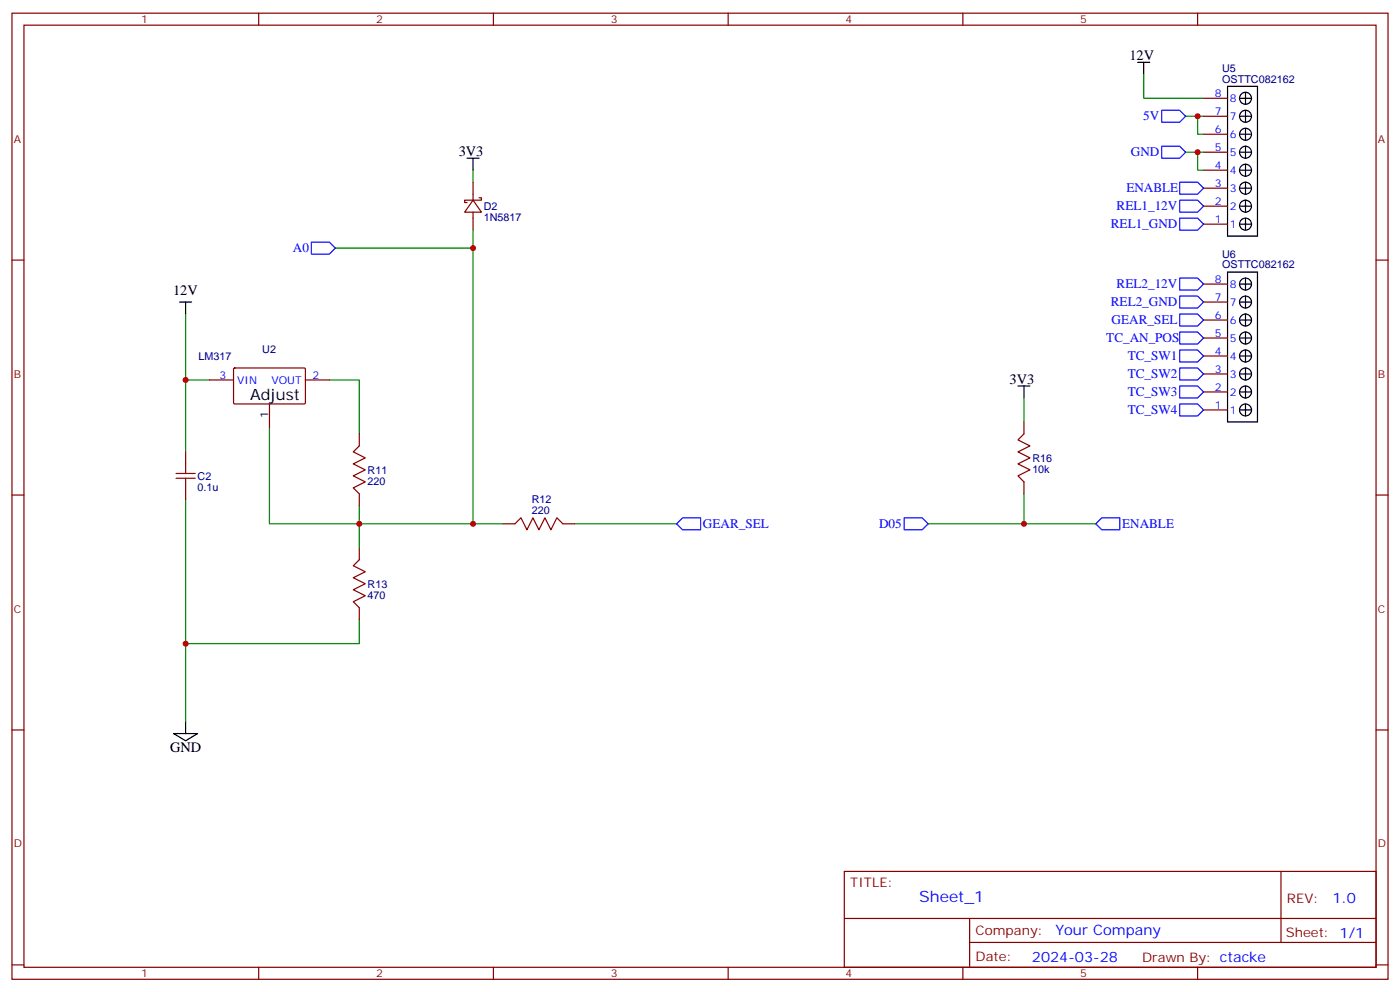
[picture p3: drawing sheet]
<svg xmlns="http://www.w3.org/2000/svg" width="412mm" height="292mm" viewBox="0 0 412 292" stroke-linecap="round" stroke-linejoin="round" font-family="sans-serif">
<g fill="none" stroke="#870000" stroke-width=".35">
<path d="M3.5 3.9h405.4v284.3h-405.4zM7.1 7.4h398.2v277.3h-398.2zM76.2 3.9v3.5M145.3 3.9v3.5M214.5 3.9v3.5M283.6 3.9v3.5M352.8 3.9v3.5M354.5 39.5h7.1M354.5 34.2h7.1M354.5 28.9h7.1M139.3 58.9l2.5 3.5h-4.9zM139.3 53.6v5.3"/>
<path d="M141.1 58.2h.7v.7h-4.9v.7h.7M354.5 55.4h7.1M354.5 50.1h7.1M354.5 44.8h7.1M3.5 76.6h3.6M139.3 62.4v5.3M354.5 66h7.1M354.5 60.7h7.1M405.3 76.6h3.6M354.5 99.5h7.1M354.5 94.2h7.1M354.5 88.9h7.1"/>
<path d="M354.5 83.6h7.1M61.7 111.8h7.1M68.8 108.5l.3-.2 20.7 .1 .2 .3-.1 10-.3 .2-20.6-.1-.2-.3zM79.4 118.9v7M90 111.8h7M354.5 115.4h7.1M354.5 110.1h7.1M354.5 104.8h7.1M54.7 133v3.5M105.8 127.7v3.5l-1.7 1.8 3.5 1.8-3.5 1.7 3.5 1.8-3.5 1.8 3.5 1.7-3.5 1.8 1.7 1.7v3.6M301.6 124.2v3.5l-1.7 1.8 3.5 1.7-3.5 1.8 3.5 1.8-3.5 1.7 3.5 1.8-3.5 1.8 1.7 1.7v3.5M354.5 120.6h7.1"/>
<path d="M3.5 145.7h3.6M54.7 143.6v3.5M148.2 154.2h3.5l1.8-1.8 1.7 3.5 1.8-3.5 1.7 3.5 1.8-3.5 1.8 3.5 1.7-3.5 1.8 1.8h3.5M405.3 145.7h3.6M105.8 161.2v3.5l-1.7 1.8 3.5 1.8-3.5 1.7 3.5 1.8-3.5 1.8 3.5 1.7-3.5 1.8 1.7 1.8v3.5M3.5 214.8h3.6M405.3 214.8h3.6M248.7 256.5h156.6v28.2h-156.6zM377.3 256.5v20.9M248.7 270.3h156.5M285.6 277.4h119.6M285.6 270.3v14.1"/>
<path d="M3.5 284h3.6M76.2 284.7v3.5M145.3 284.7v3.5M214.5 284.7v3.5M283.6 284.7v3.5M352.8 284.7v3.5M405.3 284h3.6"/>
</g>
<g fill="none" stroke="#008700" stroke-width=".35">
<path d="M336.9 21.9v7h17.6M349.2 34.2h5.3M352.8 34.2v5.3h1.7M139.3 50.1v3.5M349.2 44.8h5.3M352.8 44.8v5.3h1.7M98.8 73h40.5M139.3 67.7v86.5M54.7 92.4v19.4M61.7 111.8h-7v21.2M97 111.8h8.8v15.9M301.6 117.1v7.1"/>
<path d="M79.4 125.9v28.3h26.4v-5.3M54.7 147.1v42.3M148.2 154.2h-42.4v7M169.3 154.2h30M273.4 154.2h49.4M301.6 145.3v8.9M105.8 182.4v7h-51.1v23"/>
</g>
<g fill="none" stroke="#000" stroke-width=".35">
<path d="M335.1 18.3h3.6M336.9 18.3v3.6M361.6 25.4h8.8v44.1h-8.8zM365.1 39.5h3.6M365.1 34.2h3.6M365.1 28.9h3.6M366.9 27.2v3.5M366.9 32.5v3.5M366.9 37.7v3.6M137.6 46.6h3.5M139.3 46.6v3.5M365.1 55.4h3.6"/>
<path d="M365.1 50.1h3.6M365.1 44.8h3.6M366.9 43v3.6M366.9 48.3v3.6M366.9 53.6v3.5M366.9 58.9v3.5M365.1 66h3.6M365.1 60.7h3.6M366.9 64.2v3.5M52.9 88.9h3.5M54.7 88.9v3.5M361.6 80.1h8.8v44.1h-8.8z"/>
<path d="M365.1 88.9h3.6M365.1 99.5h3.6M365.1 94.2h3.6M365.1 83.6h3.6M366.9 81.8v3.6M366.9 87.1v3.6M366.9 92.4v3.6M366.9 97.7v3.5M299.9 113.6h3.5M301.6 113.6v3.5M365.1 115.4h3.6M365.1 110.1h3.6"/>
<path d="M365.1 104.8h3.6M366.9 103v3.5M366.9 108.3v3.5M366.9 113.6v3.5M366.9 118.9v3.5M365.1 120.6h3.6M51.2 215.9h7l-3.5 2.1zM54.7 212.4v3.5"/>
<circle cx="366.9" cy="34.2" r="1.76"/>
<circle cx="366.9" cy="28.9" r="1.76"/>
<circle cx="366.9" cy="39.5" r="1.76"/>
<circle cx="366.9" cy="55.4" r="1.76"/>
<circle cx="366.9" cy="44.8" r="1.76"/>
<circle cx="366.9" cy="50.1" r="1.76"/>
<circle cx="366.9" cy="60.7" r="1.76"/>
<circle cx="366.9" cy="66" r="1.76"/>
<circle cx="366.9" cy="88.9" r="1.76"/>
<circle cx="366.9" cy="94.2" r="1.76"/>
<circle cx="366.9" cy="99.5" r="1.76"/>
<circle cx="366.9" cy="83.6" r="1.76"/>
<circle cx="366.9" cy="115.4" r="1.76"/>
<circle cx="366.9" cy="104.8" r="1.76"/>
<circle cx="366.9" cy="110.1" r="1.76"/>
<circle cx="366.9" cy="120.6" r="1.76"/>
</g>
<g fill="none" stroke="#00f" stroke-width=".35">
<path d="M342.2 32.5h5.3l1.7 1.7-1.7 1.8h-5.3zM342.2 43h5.3l1.7 1.8-1.7 1.8h-5.3zM347.5 58.9h5.3l1.7 1.8-1.7 1.7h-5.3zM347.5 53.6h5.3l1.7 1.8-1.7 1.7h-5.3zM91.7 71.3h5.3l1.8 1.7-1.8 1.8h-5.3zM347.5 64.2h5.3l1.7 1.8-1.7 1.7h-5.3zM347.5 81.8h5.3l1.7 1.8-1.7 1.8h-5.3zM347.5 87.1h5.3l1.7 1.8-1.7 1.8h-5.3zM347.5 92.4h5.3l1.7 1.8-1.7 1.8h-5.3zM347.5 97.7h5.3l1.7 1.8-1.7 1.7h-5.3zM347.5 103h5.3l1.7 1.8-1.7 1.7h-5.3zM347.5 108.3h5.3l1.7 1.8-1.7 1.7h-5.3z"/>
<path d="M347.5 113.6h5.3l1.7 1.8-1.7 1.7h-5.3zM347.5 118.9h5.3l1.7 1.7-1.7 1.8h-5.3zM199.3 154.2l1.8-1.8h5.3v3.5h-5.3zM266.3 152.4h5.3l1.8 1.8-1.8 1.7h-5.3zM322.8 154.2l1.8-1.8h5.2v3.5h-5.2z"/>
</g>
<path d="M51.9 139.3h5.6M54.7 136.5v2.8M51.9 140.8h5.6M54.7 140.8v2.8" fill="none" stroke="#a10000" stroke-width=".35"/>
<g fill="#c00">
<circle cx="105.8" cy="154.2" r=".88"/>
<circle cx="54.7" cy="111.8" r=".88"/>
<circle cx="139.3" cy="154.2" r=".88"/>
<circle cx="139.3" cy="73" r=".88"/>
<circle cx="54.7" cy="189.4" r=".88"/>
<circle cx="301.6" cy="154.2" r=".88"/>
<circle cx="352.8" cy="34.2" r=".88"/>
<circle cx="352.8" cy="44.8" r=".88"/>
</g>
<text font-size="4.6" x="73.7" y="117.8">Adjust</text>
<text font-size="4.6" fill="#00f" x="270.8" y="265.5">Sheet_1</text>
<g font-size="4.2">
<text x="332.7" y="17.6">12V</text>
<text x="135.1" y="45.9">3V3</text>
<text x="51" y="86.8">12V</text>
<text x="297.4" y="112.9">3V3</text>
<text x="50.1" y="221.2">GND</text>
</g>
<g font-size="4.2" fill="#00f">
<text x="392.5" y="265.7">1.0</text>
<text x="310.9" y="275.3">Your Company</text>
<text x="304" y="283.1">2024-03-28</text>
</g>
<g font-size="3.9" fill="#00f">
<text x="336.8" y="35.5">5V</text>
<text x="333.1" y="46">GND</text>
<text x="331.8" y="56.6">ENABLE</text>
<text x="328.9" y="61.9">REL1_12V</text>
<text x="327.2" y="67.2">REL1_GND</text>
<text x="86.3" y="74.3">A0</text>
<text x="328.9" y="84.8">REL2_12V</text>
<text x="327.2" y="90.1">REL2_GND</text>
<text x="327.5" y="95.4">GEAR_SEL</text>
<text x="325.9" y="100.7">TC_AN_POS</text>
<text x="332.2" y="106">TC_SW1</text>
<text x="332.2" y="111.3">TC_SW2</text>
<text x="332.2" y="116.6">TC_SW3</text>
<text x="332.2" y="121.9">TC_SW4</text>
<text x="207.1" y="155.5">GEAR_SEL</text>
<text x="259" y="155.4">D05</text>
<text x="330.5" y="155.5">ENABLE</text>
</g>
<g font-size="3.9" fill="#800">
<text x="250.5" y="261.1">TITLE:</text>
<text x="379.1" y="265.7">REV:</text>
<text x="287.4" y="275.3">Company:</text>
<text x="378.7" y="275.9">Sheet: 1/1</text>
<text x="287.4" y="282.9">Date:</text>
<text x="336.4" y="283">Drawn By: ctacke</text>
</g>
<g font-size="3.2" fill="#800">
<text x="41.6" y="6.9">1</text>
<text x="110.8" y="6.9">2</text>
<text x="179.9" y="6.9">3</text>
<text x="249.1" y="6.9">4</text>
<text x="318.2" y="6.9">5</text>
<text x="4.1" y="42">A</text>
<text x="405.9" y="42">A</text>
<text x="4.1" y="111.1">B</text>
<text x="405.9" y="111.1">B</text>
<text x="4.1" y="180.3">C</text>
<text x="405.9" y="180.3">C</text>
<text x="4.1" y="249.4">D</text>
<text x="405.9" y="249.4">D</text>
<text x="41.6" y="287.7">1</text>
<text x="110.8" y="287.7">2</text>
<text x="179.9" y="287.7">3</text>
<text x="249.1" y="287.7">4</text>
<text x="318.2" y="287.7">5</text>
</g>
<g font-size="3.2" fill="#000080">
<text x="360" y="21.3">U5</text>
<text x="360" y="24.3">OSTTC082162</text>
<text x="142.5" y="65.1">1N5817</text>
<text x="142.5" y="61.8">D2</text>
<text x="360" y="75.9">U6</text>
<text x="360" y="79">OSTTC082162</text>
<text x="58.5" y="105.9">LM317</text>
<text x="77.3" y="103.9">U2</text>
<text x="304.1" y="135.9">R16</text>
<text x="58.2" y="141.2">C2</text>
<text x="108.3" y="142.7">220</text>
<text x="108.3" y="139.4">R11</text>
<text x="304.1" y="139.2">10k</text>
<text x="58.2" y="144.4">0.1u</text>
<text x="156.6" y="148.1">R12</text>
<text x="156.6" y="151.3">220</text>
<text x="108.3" y="173">R13</text>
<text x="108.3" y="176.2">470</text>
</g>
<g font-size="3.2" fill="#00f">
<text x="357.8" y="28.6">8</text>
<text x="362.3" y="30">8</text>
<text x="357.8" y="33.9">7</text>
<text x="362.3" y="35.3">7</text>
<text x="357.8" y="39.2">6</text>
<text x="362.3" y="40.6">6</text>
<text x="357.8" y="44.4">5</text>
<text x="362.3" y="45.9">5</text>
<text x="357.8" y="49.7">4</text>
<text x="362.3" y="51.2">4</text>
<text x="357.8" y="55">3</text>
<text x="362.3" y="56.4">3</text>
<text x="357.8" y="65.6">1</text>
<text x="357.8" y="60.3">2</text>
<text x="362.3" y="61.7">2</text>
<text x="362.3" y="67">1</text>
<text x="357.8" y="83.3">8</text>
<text x="357.8" y="88.5">7</text>
<text x="362.3" y="90">7</text>
<text x="362.3" y="84.7">8</text>
<text x="357.8" y="93.8">6</text>
<text x="362.3" y="95.2">6</text>
<text x="357.8" y="99.1">5</text>
<text x="362.3" y="100.5">5</text>
<text x="357.8" y="104.4">4</text>
<text x="362.3" y="105.8">4</text>
<text x="64.7" y="111.5">3</text>
<text x="69.8" y="112.9">VIN</text>
<text x="80" y="112.9">VOUT</text>
<text x="92.1" y="111.5">2</text>
<text x="357.8" y="109.7">3</text>
<text x="362.3" y="111.1">3</text>
<text x="357.8" y="115">2</text>
<text x="362.3" y="116.4">2</text>
<text x="357.8" y="120.3">1</text>
<text x="362.3" y="121.7">1</text>
</g>
<text font-size="3.2" x="79" y="123" transform="rotate(-90 79 123)">1</text>
</svg>
